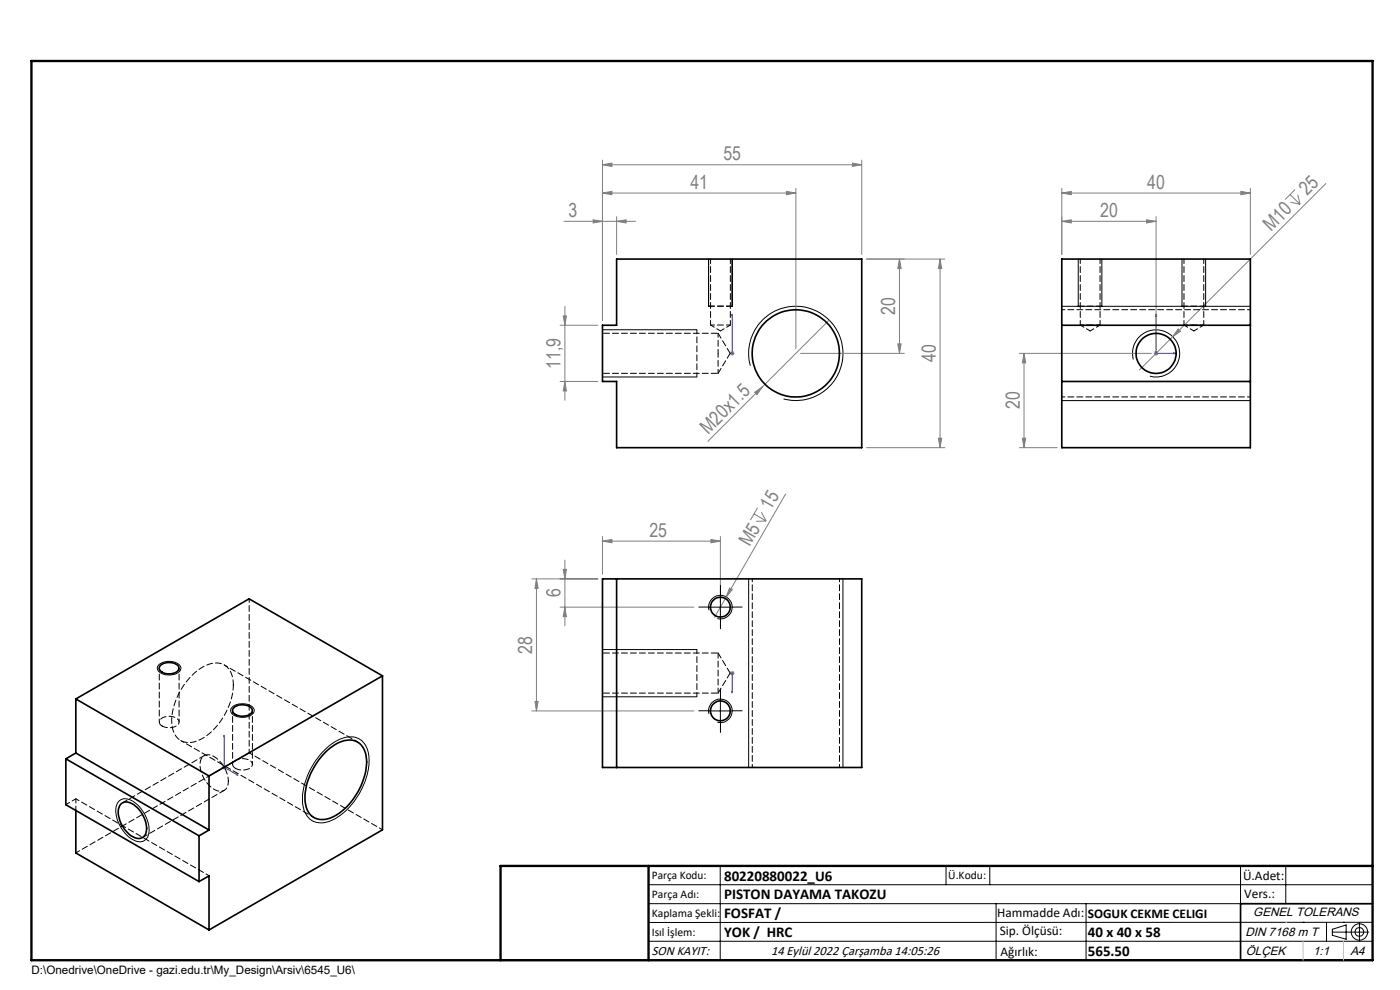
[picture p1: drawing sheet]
<svg xmlns="http://www.w3.org/2000/svg" width="297mm" height="210mm" viewBox="0 0 297 210" stroke-linecap="round" stroke-linejoin="round" font-family="sans-serif">
<g fill="none" stroke="#808080" stroke-width=".21">
<path d="M127.8 35l2-.4v.7zM127.8 34v34M127.8 35h55M168.8 40v34M180.8 34.6l2 .4-2 .3zM182.8 34v20M225.2 40v14M265.3 40v14M281.3 38.9l-39.6 39.6M119.7 46.9h15.1M125.8 46.6l2 .3-2 .4zM127.8 40.9l2-.3v.7z"/>
<path d="M127.8 40.9h41M130.8 46.9l2-.3v.7zM130.8 46v8M166.8 40.6l2 .3-2 .4zM190.8 55v20M190.8 55l.4 2h-.7zM199.4 55v40M199.4 55l.4 2h-.7zM200.4 55h-16.6M225.2 40.9l2.1-.3v.7zM225.2 40.9h40.1M225.2 46.9l2.1-.3v.7z"/>
<path d="M225.2 46.9h20.1M243.2 46.6l2.1 .3-2.1 .4zM245.3 46v28M263.2 40.6l2.1 .3-2.1 .4zM273.7 41.3l2.1 2M273.8 42.9l2 .4M274.7 40.2l-2.1 2.1M275.3 41.3l.5 2M118.8 69h8M119.5 67h.7l-.4 2zM119.8 65v19.9M154.8 75h1"/>
<path d="M155 74.6l.7 .7M155.3 74.5v1M155.7 74.6l-.7 .7M169.8 75h22M175.9 67.9l-25.7 25.7M190.5 72.9h.7l-.4 2.1zM216.3 75h28M217.2 75v20M217.2 75l.4 2h-.7zM244.8 75h.9M244.9 74.6l.7 .7M245.3 74.5v1"/>
<path d="M249.9 69.8l.5 .5-1.6 1.1zM118.8 80.9h8M119.8 80.9l.4 2h-.7zM160.1 83.2l1.6-1.2-1.1 1.7zM183.8 95h16.6M199.1 92.9h.7l-.4 2.1zM216.3 95h8M216.9 92.9h.7l-.4 2.1zM119.8 118.8v14M127.8 114.8l2-.4v.7zM127.8 113.8v8M127.8 114.8h25"/>
<path d="M150.8 114.4l2 .4-2 .3zM152.8 113.8v14M159.9 109l2.6 1.5M160.7 107.7l-1.5 2.6M161.5 108.6l1 1.9M162.5 110.5l-2.1 .1M166.7 104.8l-12.6 21.8M112.8 122.8h14M113.8 122.8v28M113.8 122.8l.4 2h-.7zM118.8 128.8h28.4M119.5 120.8h.7l-.4 2z"/>
<path d="M119.8 128.8l.4 2h-.7zM154.1 126.6l-2.5 4.3M154.8 124.7l.6 .4-1.3 1.5zM112.8 150.8h34.4M113.5 148.8h.7l-.4 2zM154.8 142.8h1M155 142.4l.7 .7M155.3 142.3v1M155.7 142.4l-.7 .7M47 162.8h1M47.2 162.4l.7 .7M47.6 162.3v1"/>
<path d="M47.9 162.4l-.7 .7"/>
</g>
<g fill="none" stroke="#000" stroke-width=".21">
<path d="M150.3 55v10M155.3 55v10M228.7 55v10M233.8 55v10M250.8 55v10M255.8 55v10M127.8 69.9h20M127.8 80h20M159.2 77.6a10 10 0 0 1 8.8-12.6 10 10 0 0 1 10.8 10.8 10 10 0 0 1-12.6 8.8M225.2 65h40.1M240.4 76.3a5 5 0 0 1 4.4-6.3 5 5 0 0 1 5.4 5.4 5 5 0 0 1-6.3 4.4M225.2 85h40.1"/>
<path d="M127.8 137.8h20M150.3 128.8h5M150.4 129.4a2.49 2.49 0 0 1 2.2-3.1 2.49 2.49 0 0 1 2.7 2.7 2.49 2.49 0 0 1-3.1 2.2M152.8 126.3v5M158.8 122.8v40M178.8 122.8v40M33.8 141a3.4 3.4 0 0 1 4.5 .4 1.64 1.64 0 0 1-1.9 1.7 2.62 2.62 0 0 1-3-1.3v-.3zM49.4 149.9a3.4 3.4 0 0 1 4.5 .5 1.49 1.49 0 0 1-1.5 1.7 2.98 2.98 0 0 1-3.4-1.2 .94 .94 0 0 1 .4-1zM68.4 159.5a8 8 0 0 1 6.7-3.2 4.3 4.3 0 0 1 3.2 4.7 15 15 0 0 1-8 13.1 4 4 0 0 1-6.1-3.5 15.2 15.2 0 0 1 4.2-11.1zM127.8 147.8h20M150.3 150.8h5M150.4 151.4a2.5 2.5 0 0 1 2.2-3.1 2.5 2.5 0 0 1 2.7 2.7 2.5 2.5 0 0 1-3.1 2.2"/>
<path d="M152.8 148.3v5M25.2 170a2.49 2.49 0 0 1 3.4 .3 7.2 7.2 0 0 1 2.9 6.9 1.99 1.99 0 0 1-3.2 1 7.4 7.4 0 0 1-3.6-7.3zM137.6 187.7h153.6M137.6 191.7h153.6M137.6 199.7h153.6M152.8 183.7v20M200.7 183.7v4M210 183.7v4M211.3 191.7v12M230.4 191.7v12M263.2 183.7v20M272.8 183.7v8"/>
<path d="M276.4 195.6h.1M281.4 195.6v4.1M282.6 197.7h7.8M282.6 197.1l3-.9v3l-3-.8zM285 195.6h.1M288.4 195.8v3.8M291.2 195.6l-153.6 .1"/>
<circle cx="288.4" cy="197.7" r="1.74"/>
<circle cx="288.4" cy="197.7" r=".93"/>
</g>
<g fill="none" stroke="#00f" stroke-width=".21">
<path d="M155.3 74.9v.2zM155.3 66.6v.5v-.5M155.3 75h.1M155.3 66.6v8.4M245.3 66.6l.1 .5h-.3zM245.3 66.6v8.4h4.1M249 74.9l.4 .1-.4 .1zM47.6 156v6.8l2.9 1.7M47.6 156v.3h-.1zM155.3 142.8h.1M155.3 142.8v4.2M155.3 147v-.5v.5"/>
<path d="M155.3 142.7v.2zM50.2 164.2l.3 .3-.3-.1z"/>
</g>
<path d="M291.2 191.7h-28v12M106.2 203.7h185" fill="none" stroke="#000" stroke-width=".35"/>
<path d="M6.7 12.9h284.5v190.8h-284.5zM137.6 183.7v20M291.2 183.7h-185v20" fill="none" stroke="#000" stroke-width=".5"/>
<path d="M272.8 195.6h.1M276.4 199.7v4M285 199.7v4" fill="none" stroke="#c0c0c0" stroke-width=".21"/>
<path d="M150.3 128.8h-2.1M152.8 126.3v-2.1M152.8 131.3v2.1M155.3 128.8h2.1M150.3 150.8h-2.1M152.8 148.3v-2.1M152.8 153.3v2.1M155.3 150.8h2.1" fill="none" stroke="#000" stroke-width=".21" stroke-dasharray="15.2 1.3 1.3 1.3"/>
<path d="M150.3 64.9h5M228.8 64.9h5M250.8 64.9h5" fill="none" stroke="#000" stroke-width=".21" stroke-dasharray="1.3 .6"/>
<path d="M147.8 79.9v-10M147.8 147.8v-10" fill="none" stroke="#000" stroke-width=".21" stroke-dasharray="1.3 .6" stroke-dashoffset=".4"/>
<g fill="#00f">
<path d="M155.3 74.9v.2zM155.3 66.6v.5z"/>
<path d="M50.2 164.2l.3 .3-.3-.1zM47.6 156v.3h-.1zM155.3 146.5v.5zM155.3 142.7v.2z"/>
<path d="M249 74.9l.4 .1-.4 .1zM245.3 66.6l.1 .5h-.3z"/>
</g>
<g fill="#808080">
<path d="M249.9 69.8l.5 .5-1.6 1.1z"/>
<path d="M160.1 83.2l1.6-1.2-1.1 1.7z"/>
<path d="M154.8 124.7l.6 .4-1.3 1.5z"/>
<path d="M166.8 40.6l2 .3-2 .4zM127.8 40.9l2-.3v.7zM243.2 46.6l2.1 .3-2.1 .4zM225.2 46.9l2.1-.3v.7zM150.8 114.4l2 .4-2 .3zM127.8 114.8l2-.4v.7z"/>
<path d="M127.8 35l2-.4v.7zM180.8 34.6l2 .4-2 .3zM225.2 40.9l2.1-.3v.7zM263.2 40.6l2.1 .3-2.1 .4z"/>
<path d="M125.8 46.6l2 .3-2 .4zM130.8 46.9l2-.3v.7z"/>
<path d="M190.5 72.9h.7l-.4 2.1zM190.8 55l.4 2h-.7z"/>
<path d="M119.5 120.8h.7l-.4 2zM119.8 128.8l.4 2h-.7zM113.8 122.8l.4 2h-.7zM113.5 148.8h.7l-.4 2z"/>
<path d="M119.5 67h.7l-.4 2zM119.8 80.9l.4 2h-.7zM199.4 55l.4 2h-.7zM199.1 92.9h.7l-.4 2.1zM217.2 75l.4 2h-.7zM216.9 92.9h.7l-.4 2.1z"/>
</g>
<g fill="none" stroke="#000" stroke-width=".35">
<path d="M130.8 55h52v40h-52v-14.1h-3v-11.9h3zM225.2 55h40.1v40h-40.1zM225.2 69h40.1M225.2 80.9h40.1M127.8 122.8h55v40h-55zM130.8 122.8v40M16.1 148.3l28.2 16.3M16.1 159.7l28.2 16.4M16.1 148.3v11.4M16.1 159.7l-2.1 1.3M34 141.1a2.88 2.88 0 0 1 3.9 .4 1.24 1.24 0 0 1-1.3 1.4 2.16 2.16 0 0 1-2.8-1.2zM49.6 150.1a2.79 2.79 0 0 1 3.9 .4 1.36 1.36 0 0 1-1.7 1.4 2.12 2.12 0 0 1-2.5-1.2z"/>
<path d="M69 159.6a6.8 6.8 0 0 1 6.2-2.5 4 4 0 0 1 2.6 4 14 14 0 0 1-7.3 12.2 3.7 3.7 0 0 1-5.7-3 14.1 14.1 0 0 1 4.2-10.7zM81.1 143.4l-36.8 21.2M81.1 143.4v32.6l-36.8 21.3M81.1 143.4l-28.3-16.4-36.7 21.3M14 161l28.2 16.3M14 161v9.7l28.2 16.3M16.1 171.9v9l28.2 16.4M25.6 170.6a2.23 2.23 0 0 1 3.1 .3 6.1 6.1 0 0 1 2.2 5.9 1.81 1.81 0 0 1-2.9 .6 6.1 6.1 0 0 1-2.8-6.1zM42.2 177.3v9.7M44.3 176.1l-2.1 1.2M44.3 164.6v11.5M42.2 187l2.1-1.2v11.5"/>
<circle cx="168.8" cy="75" r="9.3"/>
<circle cx="245.3" cy="75" r="4.3"/>
<circle cx="152.8" cy="128.8" r="2.12"/>
<circle cx="152.8" cy="150.8" r="2.11"/>
</g>
<g fill="none" stroke="#000" stroke-width=".21" stroke-dasharray="1.3 .6" stroke-dashoffset=".4">
<path d="M150.7 68.9h4.2M150.7 68.9l2.1 1.3M152.3 74.9v-4.2M152.3 79.2v-4.3M152.8 70.2l2.1-1.3M229.2 68.9l2.1 1.3M231.3 70.2l2.1-1.3M251.2 68.9l2.1 1.3M253.3 70.2l2.1-1.3M16.1 171.9v-2.5M16.1 169.4l-2.1 1.3M48.4 165.7a6.1 6.1 0 0 0-4.1-5.6 1.82 1.82 0 0 0-1.9 2.3 6.2 6.2 0 0 0 4 5.4 1.75 1.75 0 0 0 2-2.1"/>
<path d="M16.1 180.9l36.8-21.2"/>
</g>
<path d="M150.7 54.9v14M229.2 54.9v14M251.2 54.9v14M154.9 68.9v-14M233.4 68.9v-14M255.4 68.9v-14" fill="none" stroke="#000" stroke-width=".21" stroke-dasharray="1.3 .6" stroke-dashoffset=".3"/>
<path d="M127.8 79.2h24.5M152.3 70.7h-24.5M152.3 138.5h-24.5M127.8 147h24.5" fill="none" stroke="#000" stroke-width=".21" stroke-dasharray="1.3 .6" stroke-dashoffset="-.2"/>
<path d="M152.3 79.2l2.6-4.3M154.9 74.9l-2.6-4.2M34.4 154a2.87 2.87 0 0 0 3.5-.5 1.35 1.35 0 0 0-1.5-1.5 2.17 2.17 0 0 0-2.6 1.1l.1 .4 .5 .5M152.3 147l2.6-4.2M154.9 142.8l-2.6-4.3M50 163a2.87 2.87 0 0 0 3.5-.6 1.35 1.35 0 0 0-1.6-1.4 2.17 2.17 0 0 0-2.6 1.1l.1 .4 .6 .5" fill="none" stroke="#000" stroke-width=".21" stroke-dasharray="1.3 .6" stroke-dashoffset=".1"/>
<path d="M229.2 68.9h2.1M231.3 68.9h2.1M251.2 68.9h2.1M253.3 68.9h2.1M38.3 157.1l28.3 16.3M52.9 159.7v-32.7M75.9 157.4l-28.3-16.3M16.1 169.4l28.3 16.4M81.1 176l-28.2-16.3" fill="none" stroke="#000" stroke-width=".21" stroke-dasharray="1.3 .6" stroke-dashoffset=".5"/>
<path d="M265.3 65.7h-40M225.3 84.2h40M159.6 122.8v40M33.8 141.7v11.5M38 153.2v-11.5M49.3 150.7v11.4M53.5 162.1v-11.4M178.1 162.8v-40" fill="none" stroke="#000" stroke-width=".21" stroke-dasharray="1.3 .6" stroke-dashoffset=".6"/>
<path d="M49.5 145.3a4.2 4.2 0 0 0-3-4.6 8 8 0 0 0-6.7 3.5 13.2 13.2 0 0 0-3.2 10.3 3.7 3.7 0 0 0 5.6 2.5 14.2 14.2 0 0 0 7.3-11.7M152.3 147v-8.5M30.2 177.7l17.4-10M43.3 160.3l-17.3 10" fill="none" stroke="#000" stroke-width=".21" stroke-dasharray="1.3 .6" stroke-dashoffset=".2"/>
<g font-size="4.1" fill="#808080">
<text x="153.5" y="34">55</text>
<text x="146.5" y="40">41</text>
<text x="243.4" y="40">40</text>
<text x="277.3" y="41.6" transform="rotate(-45 277.3 41.6)">25</text>
<text x="120.6" y="46">3</text>
<text x="233.4" y="46">20</text>
<text x="269.7" y="49.2" transform="rotate(-45 269.7 49.2)">M10</text>
<text x="189.9" y="66.8" transform="rotate(-90 189.9 66.8)">20</text>
<text x="198.5" y="76.8" transform="rotate(-90 198.5 76.8)">40</text>
<text x="118.9" y="78.2" transform="rotate(-90 118.9 78.2)">11,9</text>
<text x="216.3" y="86.8" transform="rotate(-90 216.3 86.8)">20</text>
<text x="150.2" y="92.3" transform="rotate(-45 150.2 92.3)">M20x1.5</text>
<text x="137.8" y="113.8">25</text>
<text x="163.5" y="108.4" transform="rotate(-60 163.5 108.4)">15</text>
<text x="159.1" y="116.1" transform="rotate(-60 159.1 116.1)">M5</text>
<text x="118.9" y="126.7" transform="rotate(-90 118.9 126.7)">6</text>
<text x="112.9" y="138.7" transform="rotate(-90 112.9 138.7)">28</text>
</g>
<g font-size="3.2">
<text x="153.6" y="190.8">PISTON DAYAMA TAKOZU</text>
<text x="153.6" y="186.8">80220880022_U6</text>
<text x="153.6" y="194.8">FOSFAT /</text>
<text x="153.6" y="198.8">YOK / HRC</text>
<text x="230.8" y="198.7">40 x 40 x 58</text>
<text x="230.8" y="202.8">565.50</text>
</g>
<g font-size="2.8">
<text x="263.7" y="186.7">Ü.Adet:</text>
<text x="263.9" y="190.5">Vers.:</text>
<text x="211.5" y="194.5">Hammadde Adı:</text>
<text x="230.8" y="194.7">SOGUK CEKME CELIGI</text>
<text x="138.3" y="202.6">SON KAYIT:</text>
<text x="163.6" y="202.6">14 Eylül 2022 Çarşamba 14:05:26</text>
<text x="212.1" y="198.4">Sip. Ölçüsü:</text>
<text x="212.2" y="202.7">Ağırlık:</text>
</g>
<g font-size="2.6">
<text x="265.9" y="194.4">GENEL TOLERANS</text>
<text x="264.2" y="198.5">DIN 7168 m T</text>
<text x="264.3" y="202.6">ÖLÇEK</text>
<text x="278.5" y="202.6">1:1</text>
<text x="286.5" y="202.6">A4</text>
</g>
<g font-size="2.5">
<text x="138.3" y="186.4">Parça Kodu:</text>
<text x="138.3" y="190.5">Parça Adı:</text>
<text x="201.2" y="186.5">Ü.Kodu:</text>
<text x="138.3" y="194.5">Kaplama Şekli:</text>
<text x="138.3" y="198.6">Isıl İşlem:</text>
<text x="6.7" y="206.7">D:\Onedrive\OneDrive - gazi.edu.tr\My_Design\Arsiv\6545_U6\</text>
</g>
</svg>
